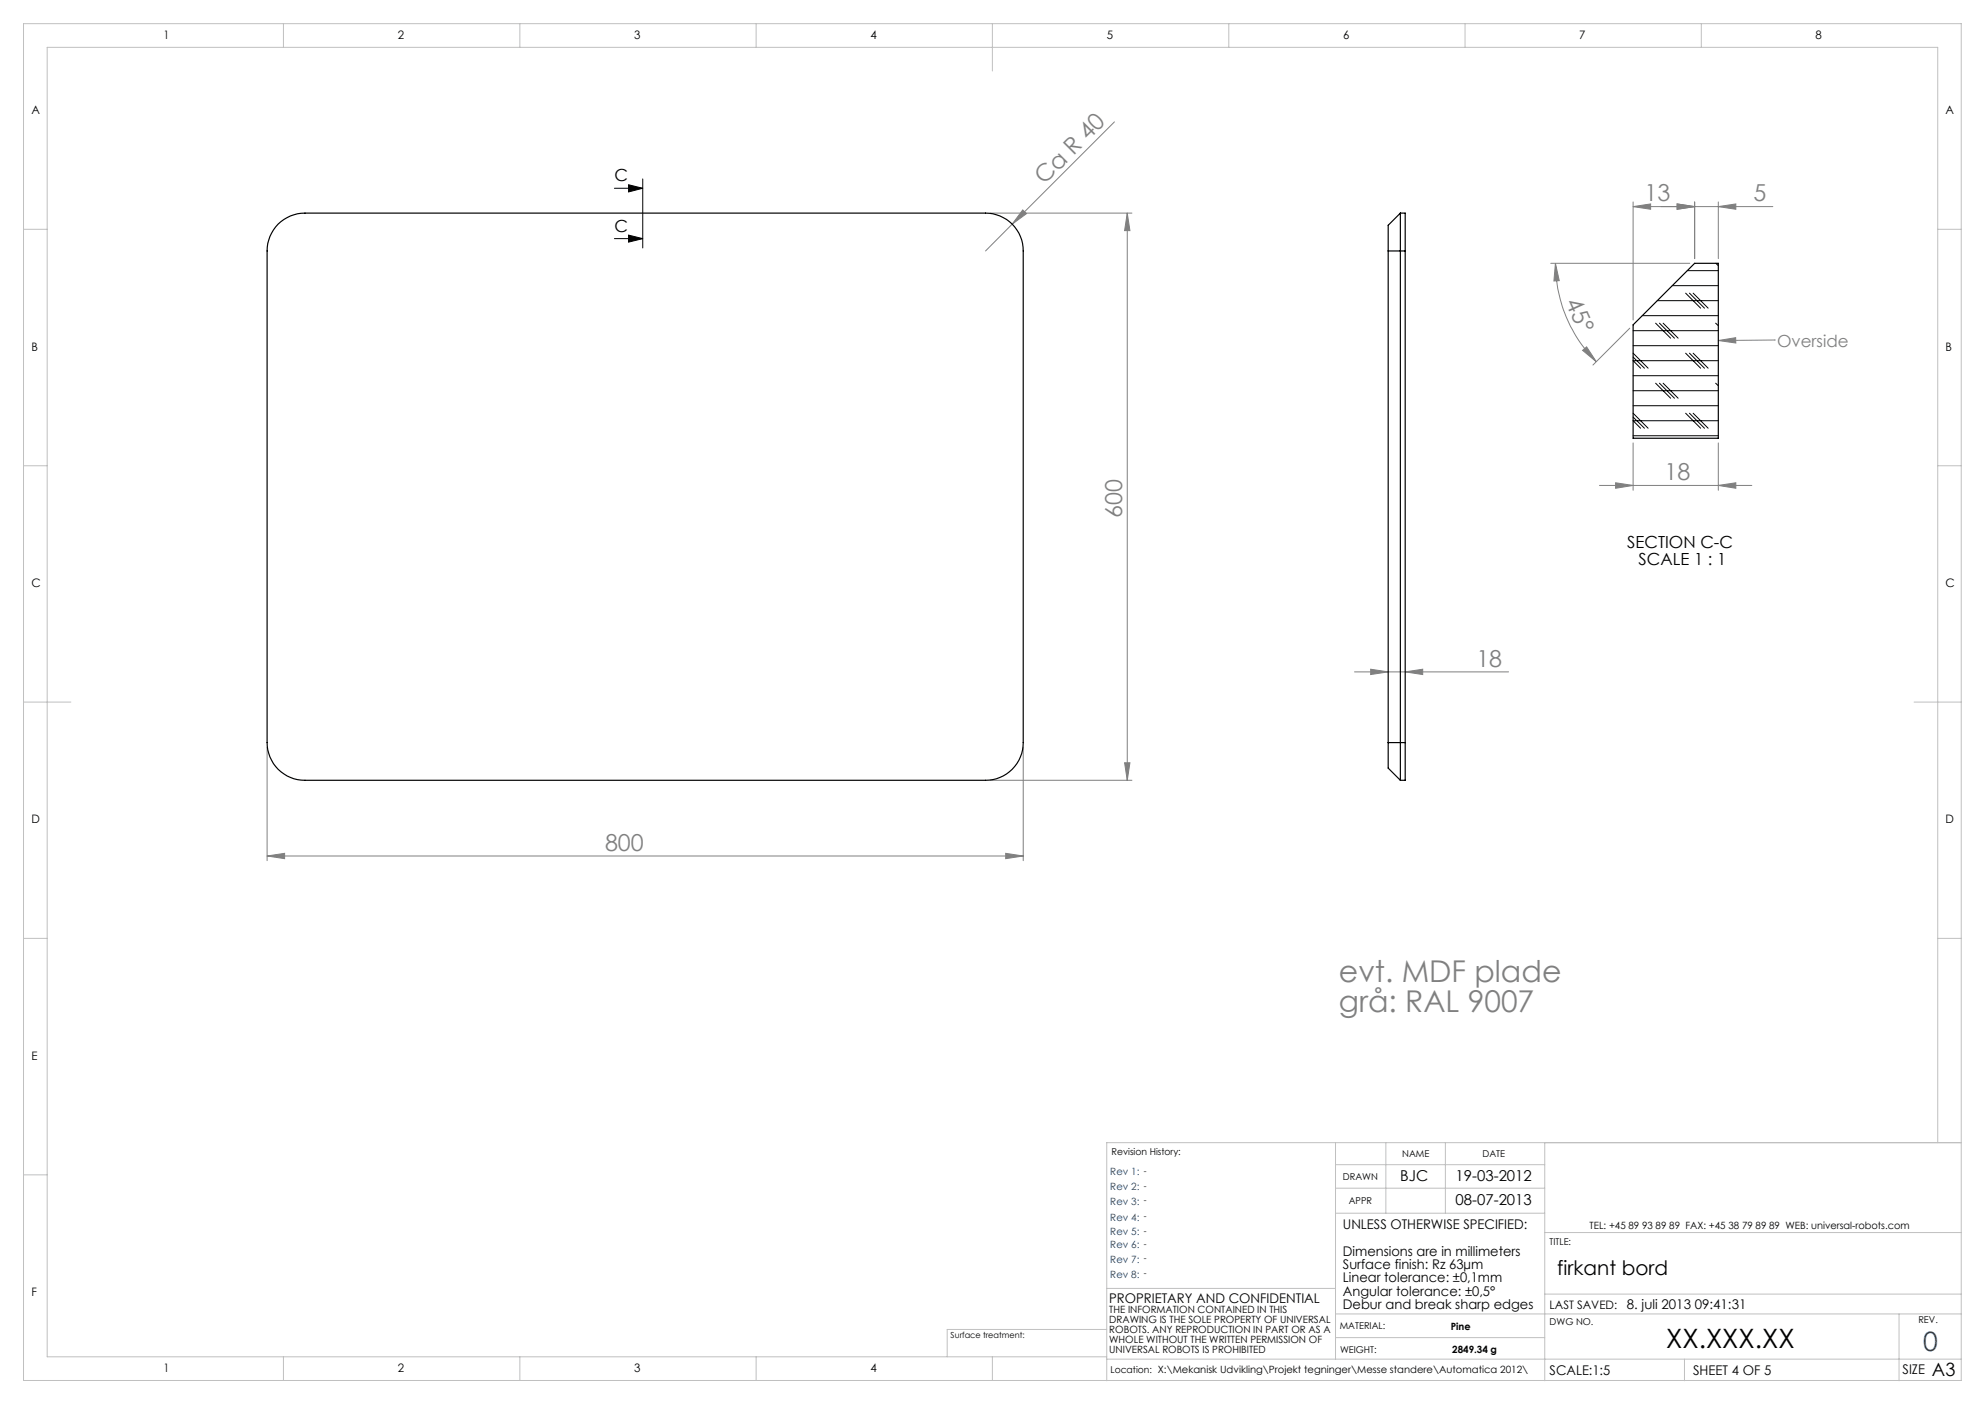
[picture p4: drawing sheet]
<svg xmlns="http://www.w3.org/2000/svg" width="420mm" height="297mm" viewBox="0 0 420 297" stroke-linecap="round" stroke-linejoin="round" font-family="sans-serif">
<path d="M130 39.8h6M133 39.1l3 .7-3 .8zM136 37.8v14.7M130 50.5h6M133 49.7l3 .8-3 .7z" fill="none" stroke="#000" stroke-width=".21"/>
<g fill="none" stroke="#808080" stroke-width=".21">
<path d="M235.8 25.8l-21.6 21.6M209.5 45.1h30M214.2 47.4l-5.7 5.7M216.4 44.4l.8 .8-3 2.2zM238.5 45.1l.6 3.7h-1.2zM238.5 45.1v120M328.1 55.7h29.4M329.1 55.7l.8 3.7h-1.1zM329.1 55.7a29.4 29.4 0 0 0 8.6 20.8M345.5 43.7l3.7-.6v1.2zM345.5 43.7h29.6M345.5 42.7v25"/>
<path d="M354.9 43.1l3.7 .6-3.7 .6zM358.6 42.7v12M363.6 43.7l3.7-.6v1.2zM363.6 42.7v12M334.9 74.1l.8-.7 2 3.1zM344.8 69.4l-7.8 7.8M363.6 72l3.6-.6 .1 1.2zM375.4 71.9h.1M375.4 71.9l-11.8 .1M345.5 93.7v10M363.6 93.7v10M338.4 102.7h32.3"/>
<path d="M341.8 102.1l3.7 .6-3.7 .6zM363.6 102.7l3.7-.6v1.2zM56.5 158.1v24M216.5 158.1v24M286.6 142.1h32.6M290 141.6l3.7 .5-3.7 .6zM297.3 142.1l3.7-.5v1.1zM209.5 165.1h30M237.9 161.4h1.2l-.6 3.7zM56.5 181.1l3.7-.6v1.1zM56.5 181.1h160M212.8 180.5l3.7 .6-3.7 .5z"/>
</g>
<g fill="none" stroke="#c0c0c0" stroke-width=".21">
<path d="M5 5h410v287h-410zM60 5v5M110 5v5M160 5v5M210 5v10M260 5v5M310 5v5M360 5v5M5 48.5h5M410 48.5h5M5 98.5h5M410 98.5h5"/>
<path d="M5 148.5h10M405 148.5h10M5 198.5h5M410 198.5h5M5 248.5h5M282.6 246.4h44.2M282.6 251.4h44.2M282.6 256.6h44.2M282.6 241.7v45.8M293.2 241.7v14.9M305.8 241.7v14.9M326.8 241.7v50.4"/>
<path d="M410 241.7v-231.7h-400v277h224.2M414.9 241.7h-180.7v50.4M234.2 272.6h48.4M282.6 278h132.4M326.8 260.7h88.2M326.8 273.8h88.2M401.8 278v14.1M60 287v5M110 287v5M160 287v5M210 287v5M234.2 287.5h180.8"/>
<path d="M234.2 281.2h-33.8v5.8M282.6 283h44.2M356.4 287.5v4.6"/>
</g>
<path d="M133 39.1l3 .7-3 .8zM133 49.7l3 .8-3 .7z" fill="#000"/>
<g fill="#808080">
<path d="M363.6 72l3.6-.6 .1 1.2z"/>
<path d="M216.4 44.4l.8 .8-3 2.2z"/>
<path d="M363.6 43.7l3.7-.6v1.2zM354.9 43.1l3.7 .6-3.7 .6zM363.6 102.7l3.7-.6v1.2zM341.8 102.1l3.7 .6-3.7 .6z"/>
<path d="M290 141.6l3.7 .5-3.7 .6zM297.3 142.1l3.7-.5v1.1zM345.5 43.7l3.7-.6v1.2zM354.9 43.1l3.7 .6-3.7 .6z"/>
<path d="M212.8 180.5l3.7 .6-3.7 .5zM56.5 181.1l3.7-.6v1.1z"/>
<path d="M237.9 161.4h1.2l-.6 3.7zM238.5 45.1l.6 3.7h-1.2z"/>
<path d="M329.1 55.7l.8 3.7h-1.1zM334.9 74.1l.8-.7 2 3.1z"/>
</g>
<path d="M58.8 47.4a8 8 0 0 1 5.7-2.3h144a7.9 7.9 0 0 1 8 8v104a7.9 7.9 0 0 1-8 8h-144a7.9 7.9 0 0 1-8-8v-104a8 8 0 0 1 2.3-5.7zM293.7 53.1h3.6M293.7 53.1v104M296.3 45.1v120M296.3 45.1l-2.6 2.6v5.4M296.3 45.1h1v8M297.3 53.1v104M358.6 55.7h5v37h-18.1v-24zM293.7 157.1v5.4l2.6 2.6M293.7 157.1h3.6M297.3 157.1v8h-1" fill="none" stroke="#000" stroke-width=".25"/>
<g fill="none" stroke="#000" stroke-width=".21">
<path d="M357 57.3h6.6M363 55.7l.6 .5M345.5 70h18.1M345.5 73.1h18.1M345.5 79.5h18.1M345.5 75.5l2.4 2.4M345.5 74.7l3.2 3.2M347.5 66.8h16.1M350.3 68.4l3.2 3.1M350.7 63.6h12.9M351.1 68.4l3.2 3.1M351.9 68.4l3.2 3.1"/>
<path d="M353.8 60.4h9.8M356.7 74.7l3.1 3.2M356.7 62l3.1 3.2M357.5 74.7l3.1 3.2M357.5 62l3.1 3.2M358.2 74.7l3.2 3.2M358.2 62l3.2 3.2M363 68.4l.6 .5M363.6 76.3h-18.1l1.6 1.6M345.5 82.7h18.1M345.5 85.8h18.1M345.5 92.2h18.1"/>
<path d="M345.5 88.2l2.4 2.4M345.5 87.4l3.2 3.2M350.3 81.1l3.2 3.1M351.1 81.1l3.2 3.1M351.9 81.1l3.2 3.1M356.7 87.4l3.1 3.2M357.5 87.4l3.1 3.2M358.2 87.4l3.2 3.2M363 81.1l.6 .5M363.6 89h-18.1l1.6 1.6"/>
</g>
<g font-size="6.3" fill="#808080">
<text x="283.3" y="207.7">evt. MDF plade</text>
<text x="283.3" y="214.1">grå: RAL 9007</text>
</g>
<text font-size="5.6" x="352.6" y="285.2">XX.XXX.XX</text>
<text font-size="5.6" fill="#004080" x="406.9" y="285.8">0</text>
<g font-size="4.9" fill="#808080">
<text x="221" y="39.1" transform="rotate(-45 221 39.1)">Ca R 40</text>
<text x="348" y="42.6">13</text>
<text x="371" y="42.6">5</text>
<text x="331.2" y="63.9" transform="rotate(66 331.2 63.9)">45°</text>
<text x="352.2" y="101.6">18</text>
<text x="237.5" y="109.5" transform="rotate(-90 237.5 109.5)">600</text>
<text x="312.4" y="141.1">18</text>
<text x="128" y="180">800</text>
</g>
<text font-size="4.2" x="329.5" y="269.8">firkant bord</text>
<text font-size="3.9" x="408.8" y="291">A3</text>
<g font-size="3.5">
<text x="130" y="38.3">C</text>
<text x="130" y="49">C</text>
<text x="344.3" y="115.9">SECTION C-C</text>
<text x="346.7" y="119.4">SCALE 1 : 1</text>
</g>
<text font-size="3.5" fill="#808080" x="376" y="73.3">Overside</text>
<g font-size="3.2">
<text x="296.3" y="249.9">BJC</text>
<text x="308" y="249.9">19-03-2012</text>
<text x="308" y="254.9">08-07-2013</text>
</g>
<g font-size="2.8">
<text x="284.1" y="260">UNLESS OTHERWISE SPECIFIED:</text>
<text x="284.1" y="265.6">Dimensions are in millimeters</text>
<text x="284.1" y="268.5">Surface finish: Rz 63µm</text>
<text x="234.7" y="275.6">PROPRIETARY AND CONFIDENTIAL</text>
<text x="284.1" y="271.3">Linear tolerance: ±0,1mm</text>
<text x="284.1" y="274.1">Angular tolerance: ±0,5°</text>
<text x="284.1" y="276.9">Debur and break sharp edges</text>
<text x="344.2" y="276.9">8. juli 2013 09:41:31</text>
<text x="327.9" y="290.8">SCALE:1:5</text>
<text x="358.2" y="290.8">SHEET 4 OF 5</text>
<text x="402.6" y="290.7">SIZE</text>
</g>
<g font-size="2.5">
<text x="34.6" y="8.2">1</text>
<text x="84.2" y="8.2">2</text>
<text x="134.2" y="8.2">3</text>
<text x="184.2" y="8.2">4</text>
<text x="234.2" y="8.2">5</text>
<text x="284.2" y="8.2">6</text>
<text x="334.2" y="8.2">7</text>
<text x="384.2" y="8.2">8</text>
<text x="6.7" y="24.2">A</text>
<text x="411.7" y="24.2">A</text>
<text x="6.7" y="74.2">B</text>
<text x="411.7" y="74.2">B</text>
<text x="6.7" y="124.2">C</text>
<text x="411.7" y="124.2">C</text>
<text x="6.7" y="174.2">D</text>
<text x="411.7" y="174.2">D</text>
<text x="6.7" y="224.2">E</text>
<text x="6.7" y="274.2">F</text>
<text x="327.9" y="276.9">LAST SAVED:</text>
<text x="34.6" y="290.2">1</text>
<text x="84.2" y="290.2">2</text>
<text x="134.2" y="290.2">3</text>
<text x="184.2" y="290.2">4</text>
</g>
<g font-size="2.1" fill="#004080">
<text x="234.9" y="248.6">Rev 1:</text>
<text x="234.9" y="251.8">Rev 2:</text>
<text x="234.9" y="254.9">Rev 3:</text>
<text x="234.9" y="261.2">Rev 5:</text>
<text x="234.9" y="258.2">Rev 4:</text>
<text x="234.9" y="264.1">Rev 6:</text>
<text x="234.9" y="267.1">Rev 7:</text>
<text x="234.9" y="270.3">Rev 8:</text>
</g>
<g font-size="2.1">
<text x="336.3" y="260">TEL: +45 89 93 89 89 FAX: +45 38 79 89 89 WEB: universal-robots.com</text>
<text x="234.7" y="277.8">THE INFORMATION CONTAINED IN THIS</text>
<text x="234.7" y="280">DRAWING IS THE SOLE PROPERTY OF UNIVERSAL</text>
<text x="307" y="281.2">Pine</text>
<text x="234.7" y="282.1">ROBOTS. ANY REPRODUCTION IN PART OR AS A</text>
<text x="234.7" y="284.2">WHOLE WITHOUT THE WRITTEN PERMISSION OF</text>
<text x="234.7" y="286.3">UNIVERSAL ROBOTS IS PROHIBITED</text>
<text x="307.3" y="286.2">2849.34 g</text>
</g>
<g font-size="2">
<text x="235.2" y="244.3">Revision History:</text>
<text x="296.7" y="244.8">NAME</text>
<text x="313.7" y="244.8">DATE</text>
<text x="284.1" y="249.7">DRAWN</text>
<text x="285.4" y="254.6">APPR</text>
<text x="327.9" y="263.3">TITLE:</text>
<text x="283.5" y="281.2">MATERIAL:</text>
<text x="327.9" y="280.2">DWG NO.</text>
<text x="405.9" y="279.9">REV.</text>
<text x="283.5" y="286.2">WEIGHT:</text>
<text x="235" y="290.5">Location: X:\Mekanisk Udvikling\Projekt tegninger\Messe standere\Automatica 2012\</text>
</g>
<g font-size="1.8">
<text x="242" y="251.5">-</text>
<text x="242" y="248.3">-</text>
<text x="242" y="257.9">-</text>
<text x="242" y="254.6">-</text>
<text x="242" y="263.8">-</text>
<text x="242" y="261">-</text>
<text x="242" y="266.8">-</text>
<text x="242" y="270">-</text>
<text x="201.1" y="283.1">Surface treatment:</text>
</g>
</svg>
